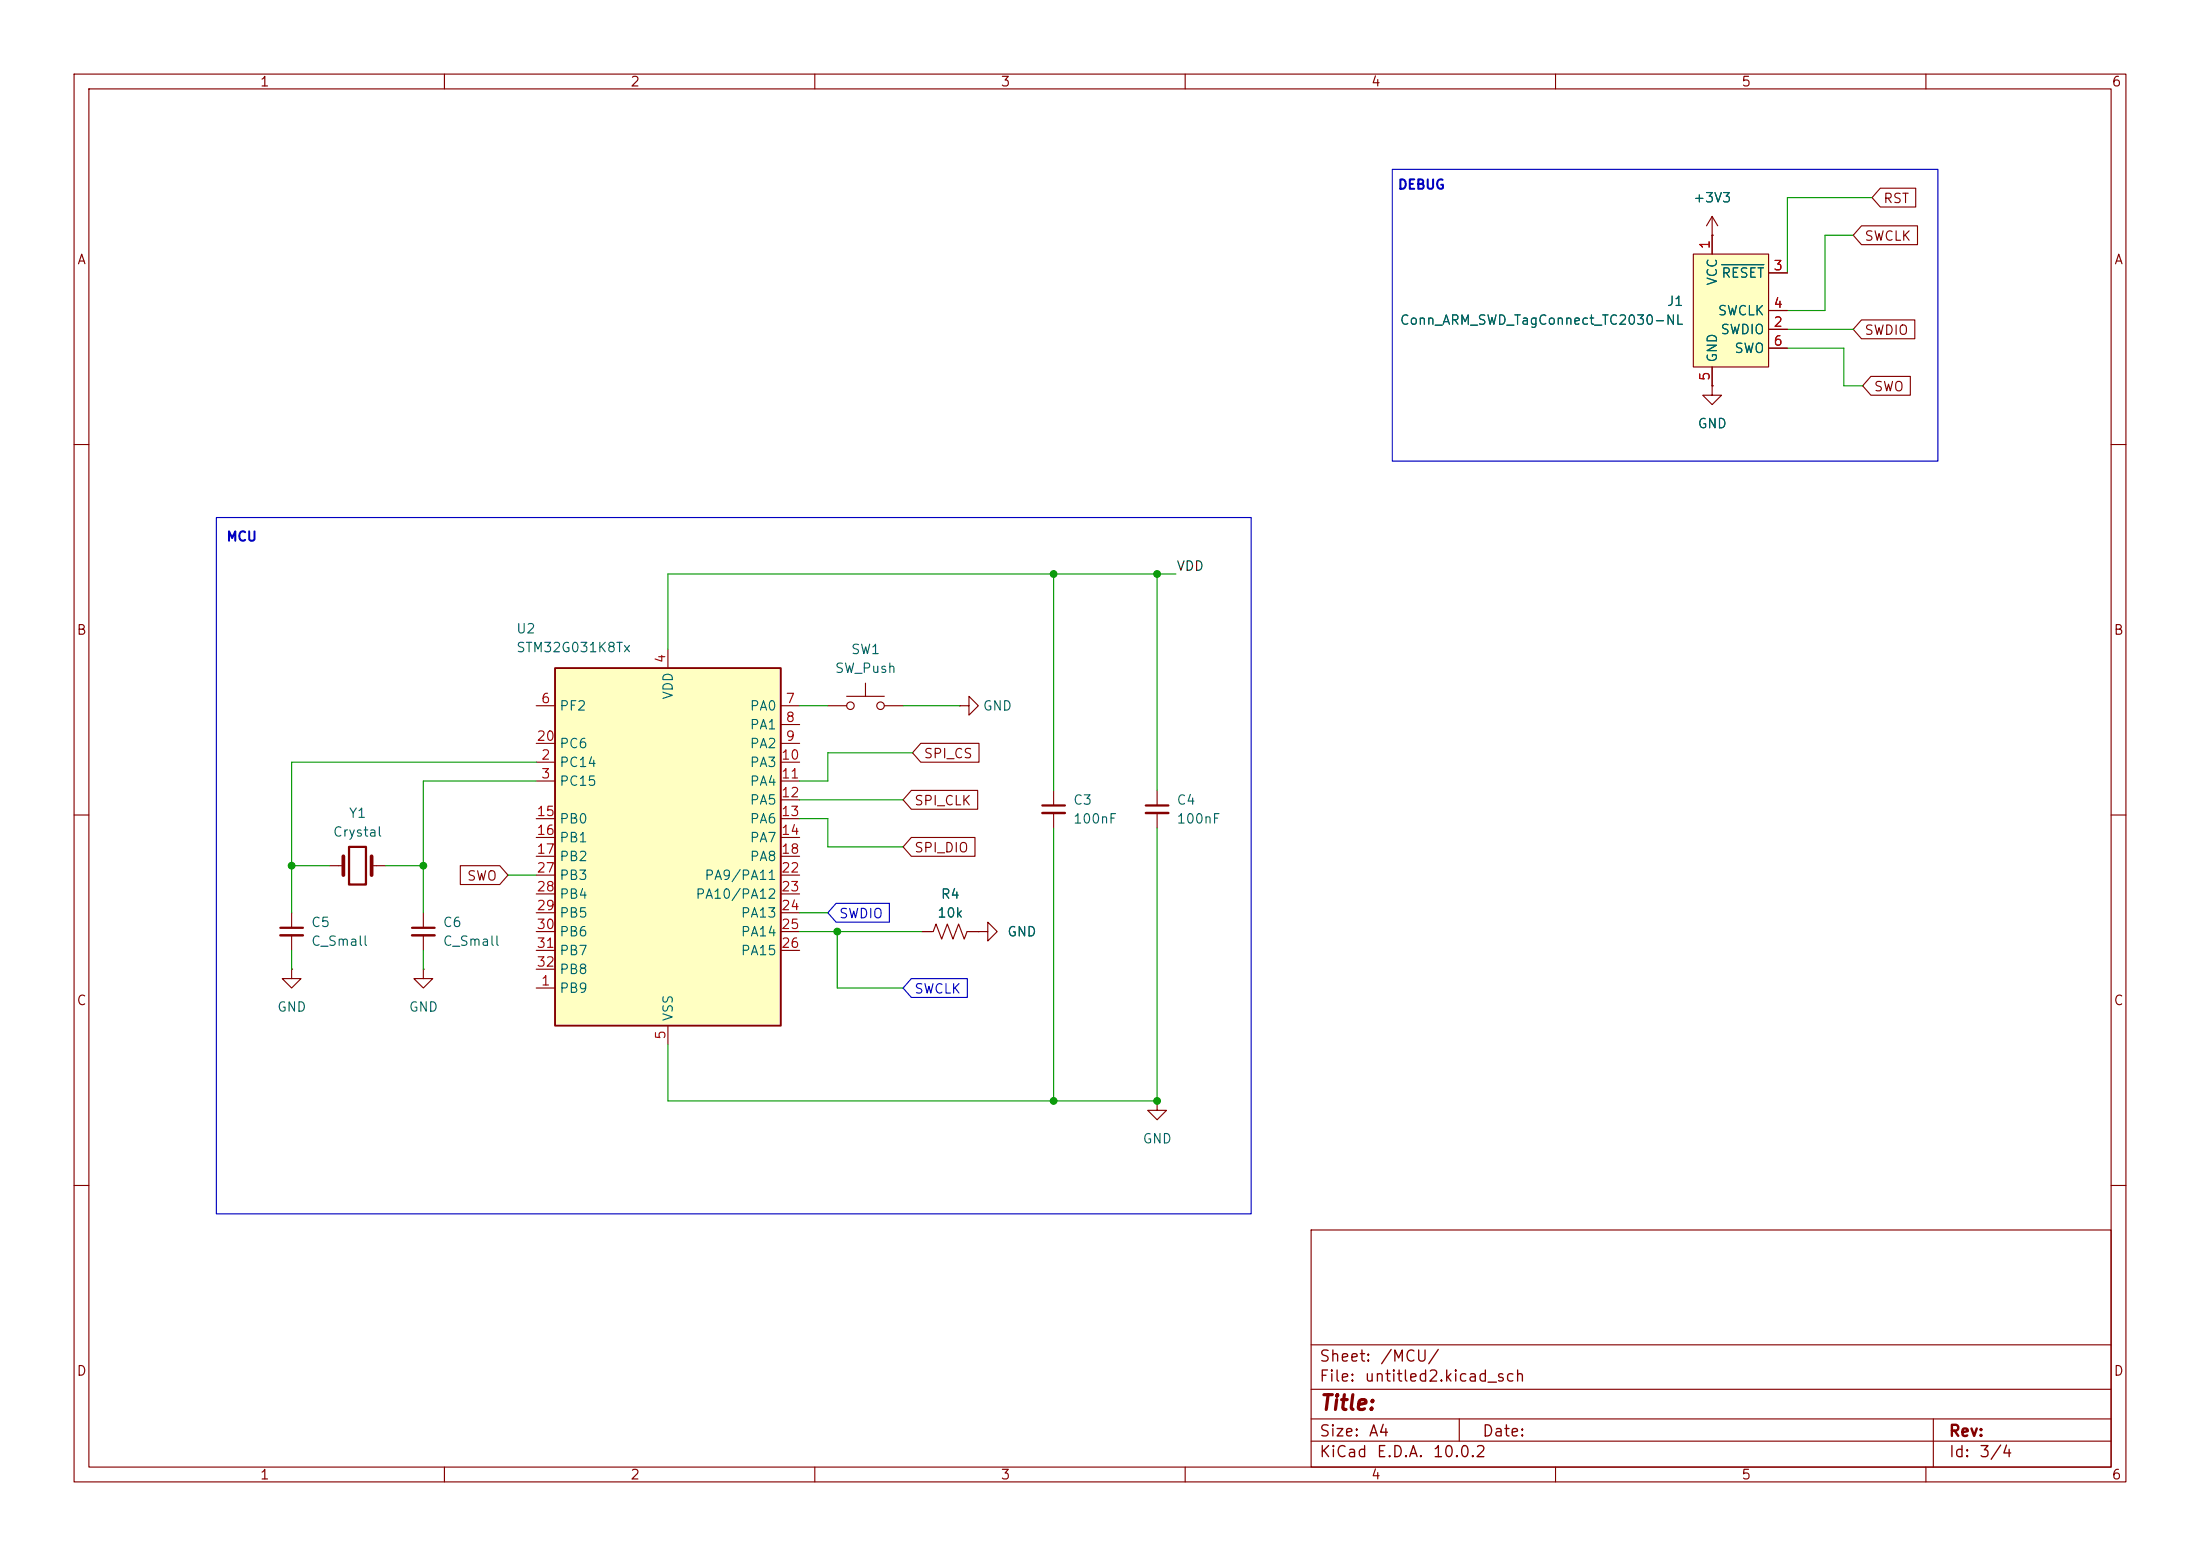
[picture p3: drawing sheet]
<svg xmlns="http://www.w3.org/2000/svg" width="297mm" height="210mm" viewBox="0 0 297 210" stroke-linecap="round" stroke-linejoin="round" font-family="sans-serif">
<g fill="none" stroke="#840000" stroke-width=".15">
<path d="M10 10h277v190h-277zM12 12h273v186h-273zM60 10v2M110 10v2M160 10v2M210 10v2M260 10v2M10 60h2M285 60h2M10 110h2M285 110h2M10 160h2"/>
<path d="M177 166h108v32h-108zM285 160h2M60 198v2M110 198v2M160 198v2M177 194.5h108M177 191.5h108M177 187.5h108M177 181.5h108M197 191.5v3M210 198v2M260 198v2"/>
<path d="M261 191.5v6.5"/>
</g>
<path d="M228.6 34.3h10.2v15.2h-10.2z" fill="#ffffc2"/>
<g fill="none" stroke="#840000" stroke-width=".15">
<path d="M228.6 34.3h10.2v15.2h-10.2zM231.1 31.8h.1M231.1 29.2v5.1M231.1 29.2l-.7 1.3M231.1 29.2l.8 1.3M238.8 36.8h2.5M231.1 52.1v1.2h1.3l-1.3 1.3-1.2-1.3h1.2M231.1 52.1h.1M231.1 49.5v2.6M238.8 44.5h2.5M238.8 41.9h2.5M238.8 47h2.5"/>
<path d="M111.8 95.3h2.5M114.3 94h5.1M116.8 92.2v1.8M119.4 95.3h2.5M129.5 95.3h1.3v-1.3l1.3 1.3-1.3 1.2v-1.2M129.5 95.3h.1M142.2 106.7v2M142.2 109.7v2.1M57.1 130.8v1.3h1.3l-1.3 1.3-1.2-1.3h1.2M57.1 130.8h.1M124.5 125.7h1.5l.4-1 .7 2 .8-2 .8 2 .7-2 .8 2 .4-1h1.5M132.1 125.7h1.2v-1.2l1.3 1.2-1.3 1.3v-1.3"/>
<path d="M132.1 125.7h.1M156.2 148.6v1.3h1.3l-1.3 1.2-1.3-1.2h1.3M156.2 148.6h.1"/>
<circle cx="114.8" cy="95.3" r=".51"/>
<circle cx="118.9" cy="95.3" r=".51"/>
</g>
<path d="M232.4 35.7h5.7" fill="none" stroke="#006464" stroke-width=".15"/>
<path d="M140.7 108.7h3.1" fill="none" stroke="#840000" stroke-width=".3"/>
<path d="M140.7 109.7h3.1" fill="none" stroke="#840000" stroke-width=".33"/>
<path d="M74.9 90.2h30.5v48.2h-30.5z" fill="#ffffc2"/>
<path d="M74.9 90.2h30.5v48.2h-30.5z" fill="none" stroke="#840000" stroke-width=".25"/>
<g fill="none" stroke="#840000" stroke-width=".15">
<path d="M231.1 31.8h.1M231.1 31.8v2.5M238.8 36.8h2.5M251.3 30.5h7.6v2.5h-7.6l-1.1-1.2zM253.8 25.4h4.8v2.5h-4.8l-1.1-1.2zM231.1 52.1h.1M231.1 49.5v2.6M238.8 44.5h2.5M238.8 41.9h2.5M238.8 47h2.5M251.3 43.2h7.2v2.5h-7.2l-1.1-1.2zM252.6 50.8h5.3v2.5h-5.3l-1.1-1.2z"/>
<path d="M72.4 95.3h2.5M90.2 87.6v2.6M105.4 95.3h2.5M105.4 97.8h2.5M44.4 116.8h2M50.2 116.8h1.9M62.1 116.8h5.4l1.1 1.3-1.1 1.3h-5.4zM72.4 102.9h2.5M72.4 105.4h2.5M72.4 100.3h2.5M72.4 110.5h2.5M72.4 113h2.5"/>
<path d="M72.4 115.6h2.5M72.4 118.1h2.5M105.4 102.9h2.5M105.4 105.4h2.5M105.4 100.3h2.5M105.4 108h2.5M105.4 110.5h2.5M105.4 113h2.5M105.4 115.6h2.5M105.4 118.1h2.5M123 113h8.6v2.6h-8.6l-1.1-1.3zM123 106.7h9v2.5h-9l-1.1-1.2z"/>
<path d="M124.3 100.3h7.9v2.6h-7.9l-1.1-1.3zM156.2 106.7v2M156.2 109.7v2.1M39.4 130.8v1.3h1.2l-1.2 1.3-1.3-1.3h1.3M39.4 130.8h.1M39.4 123.2v2M39.4 126.2v2.1M57.1 123.2v2M57.1 126.2v2.1M72.4 133.4h2.5M72.4 120.7h2.5M72.4 123.2h2.5"/>
<path d="M72.4 125.7h2.5M72.4 128.3h2.5M72.4 130.8h2.5M90.2 138.4v2.6M105.4 120.7h2.5M105.4 123.2h2.5M105.4 125.7h2.5M105.4 128.3h2.5M124.5 125.7h1.2M130.8 125.7h1.3M132.1 125.7h.1"/>
</g>
<path d="M47.1 114.3h2.3v5.1h-2.3zM154.7 108.7h3M37.8 125.2h3.1M55.6 125.2h3.1" fill="none" stroke="#840000" stroke-width=".3"/>
<path d="M154.7 109.7h3M37.8 126.2h3.1M55.6 126.2h3.1" fill="none" stroke="#840000" stroke-width=".33"/>
<path d="M46.4 115.6v2.5M50.2 115.6v2.5" fill="none" stroke="#840000" stroke-width=".51"/>
<path d="M188 22.9h73.6v39.3h-73.6zM29.2 69.9h139.7v93.9h-139.7zM112.9 121.9h7.2v2.6h-7.2l-1.1-1.3zM123 132.1h7.6v2.5h-7.6l-1.1-1.2z" fill="none" stroke="#0000c2" stroke-width=".15"/>
<g fill="none" stroke="#009600" stroke-width=".15">
<path d="M250.2 31.8h-3.8v10.1h-5.1M252.7 26.7h-11.4v10.1M241.3 47h7.6v5.1h2.6M241.3 44.5h8.9M142.2 77.5v29.2M156.2 77.5v29.2M158.7 77.5h-68.5v10.1M107.9 95.3h3.9M121.9 95.3h7.6M39.4 116.8h5M52.1 116.8h5M68.6 118.1h3.8"/>
<path d="M72.4 105.4h-15.3v17.8M72.4 102.9h-33v20.3M107.9 110.5h3.9v3.8h10.1M107.9 108h14M123.2 101.6h-11.4v3.8h-3.9M142.2 111.8v36.8M156.2 111.8v36.8h-66v-7.6M39.4 128.3v2.5M57.1 128.3v2.5M107.9 125.7h16.6M107.9 123.2h3.9M113 125.7v7.7h8.9"/>
</g>
<path d="M232.4 35.7h5.7" fill="none" stroke="#006464" stroke-width=".15"/>
<g fill="#009600" stroke="#009600" stroke-width=".14">
<circle cx="156.2" cy="77.5" r=".46"/>
<circle cx="142.2" cy="77.5" r=".46"/>
<circle cx="39.4" cy="116.8" r=".46"/>
<circle cx="57.1" cy="116.8" r=".46"/>
<circle cx="113" cy="125.7" r=".46"/>
<circle cx="156.2" cy="148.6" r=".46"/>
<circle cx="142.2" cy="148.6" r=".46"/>
</g>
<text font-size="2" fill="#840000" x="178" y="190.8">Title:</text>
<g font-size="1.5" fill="#840000">
<text x="178" y="184.2">Sheet:</text>
<text x="186.2" y="184.2">/MCU/</text>
<text x="178" y="186.9">File:</text>
<text x="184.1" y="186.9">untitled2.kicad_sch</text>
<text x="178" y="197.1">KiCad</text>
<text x="178" y="194.3">Size:</text>
<text x="184.7" y="194.3">A4</text>
<text x="185.7" y="197.1">E.D.A.</text>
<text x="193.3" y="197.1">10.0.2</text>
<text x="200" y="194.3">Date:</text>
<text x="263" y="194.3">Rev:</text>
<text x="263" y="197.1">Id:</text>
<text x="267.1" y="197.1">3/4</text>
</g>
<g font-size="1.3" fill="#840000">
<text x="35" y="12">1</text>
<text x="85" y="12">2</text>
<text x="135" y="12">3</text>
<text x="185" y="12">4</text>
<text x="235" y="12">5</text>
<text x="285" y="12">6</text>
<text x="254.2" y="27.7">RST</text>
<text x="10.3" y="36">A</text>
<text x="251.6" y="32.8">SWCLK</text>
<text x="285.3" y="36">A</text>
<text x="251.6" y="45.5">SWDIO</text>
<text x="252.9" y="53.1">SWO</text>
<text x="10.3" y="86">B</text>
<text x="285.3" y="86">B</text>
<text x="124.6" y="102.7">SPI_CS</text>
<text x="123.3" y="109">SPI_CLK</text>
<text x="63" y="119.2">SWO</text>
<text x="123.3" y="115.4">SPI_DIO</text>
<text x="10.3" y="136">C</text>
<text x="285.3" y="136">C</text>
<text x="10.3" y="186">D</text>
<text x="285.3" y="186">D</text>
<text x="35" y="200">1</text>
<text x="85" y="200">2</text>
<text x="135" y="200">3</text>
<text x="185" y="200">4</text>
<text x="235" y="200">5</text>
<text x="285" y="200">6</text>
</g>
<g font-size="1.3" fill="#0000c2">
<text x="188.6" y="25.9">DEBUG</text>
<text x="30.5" y="73.4">MCU</text>
<text x="113.2" y="124.3">SWDIO</text>
<text x="123.3" y="134.4">SWCLK</text>
</g>
<g font-size="1.3" fill="#006464">
<text x="228.5" y="27.6">+3V3</text>
<text x="224.9" y="41.6">J1</text>
<text x="232.1" y="38.6" transform="rotate(-90 232.1 38.6)">VCC</text>
<text x="232.3" y="37.8">RESET</text>
<text x="188.9" y="44.2">Conn_ARM_SWD_TagConnect_TC2030-NL</text>
<text x="231.8" y="42.9">SWCLK</text>
<text x="232.2" y="45.4">SWDIO</text>
<text x="234.1" y="48">SWO</text>
<text x="232.1" y="49" transform="rotate(-90 232.1 49)">GND</text>
<text x="229.1" y="58.1">GND</text>
<text x="69.6" y="85.8">U2</text>
<text x="69.6" y="88.3">STM32G031K8Tx</text>
<text x="114.8" y="88.6">SW1</text>
<text x="91.1" y="94.5" transform="rotate(-90 91.1 94.5)">VDD</text>
<text x="112.6" y="91.1">SW_Push</text>
<text x="75.4" y="96.2">PF2</text>
<text x="75.4" y="101.3">PC6</text>
<text x="101.1" y="96.2">PA0</text>
<text x="101.1" y="98.8">PA1</text>
<text x="101.1" y="101.3">PA2</text>
<text x="132.6" y="96.2">GND</text>
<text x="75.4" y="103.8">PC14</text>
<text x="75.4" y="106.4">PC15</text>
<text x="101.1" y="103.8">PA3</text>
<text x="101.1" y="106.4">PA4</text>
<text x="44.9" y="113.2">Crystal</text>
<text x="47" y="110.7">Y1</text>
<text x="75.4" y="111.5">PB0</text>
<text x="101.1" y="108.9">PA5</text>
<text x="101.1" y="111.5">PA6</text>
<text x="144.8" y="108.9">C3</text>
<text x="144.8" y="111.5">100nF</text>
<text x="158.8" y="108.9">C4</text>
<text x="158.8" y="111.5">100nF</text>
<text x="75.4" y="114">PB1</text>
<text x="75.4" y="116.5">PB2</text>
<text x="75.4" y="119.1">PB3</text>
<text x="95" y="119.1">PA9/PA11</text>
<text x="101.1" y="114">PA7</text>
<text x="101.1" y="116.5">PA8</text>
<text x="41.9" y="125.4">C5</text>
<text x="59.7" y="125.4">C6</text>
<text x="75.4" y="121.6">PB4</text>
<text x="75.4" y="124.2">PB5</text>
<text x="93.8" y="121.6">PA10/PA12</text>
<text x="99.9" y="124.2">PA13</text>
<text x="126.4" y="124.2">10k</text>
<text x="126.9" y="121.6">R4</text>
<text x="41.9" y="128">C_Small</text>
<text x="59.7" y="128">C_Small</text>
<text x="75.4" y="126.7">PB6</text>
<text x="75.4" y="129.2">PB7</text>
<text x="75.4" y="131.8">PB8</text>
<text x="99.9" y="126.7">PA14</text>
<text x="99.9" y="129.2">PA15</text>
<text x="135.9" y="126.7">GND</text>
<text x="37.3" y="136.9">GND</text>
<text x="55.1" y="136.9">GND</text>
<text x="75.4" y="134.3">PB9</text>
<text x="91.1" y="137.9" transform="rotate(-90 91.1 137.9)">VSS</text>
<text x="154.2" y="154.6">GND</text>
</g>
<g font-size="1.3" fill="#a90000">
<text x="231.1" y="33.7" transform="rotate(-90 231.1 33.7)">1</text>
<text x="239.3" y="36.8">3</text>
<text x="239.3" y="41.9">4</text>
<text x="239.3" y="44.4">2</text>
<text x="239.3" y="47">6</text>
<text x="231.1" y="51.5" transform="rotate(-90 231.1 51.5)">5</text>
<text x="90.1" y="89.6" transform="rotate(-90 90.1 89.6)">4</text>
<text x="73" y="95.2">6</text>
<text x="106" y="95.2">7</text>
<text x="72.3" y="100.3">20</text>
<text x="106" y="97.8">8</text>
<text x="106" y="100.3">9</text>
<text x="73" y="102.8">2</text>
<text x="73" y="105.4">3</text>
<text x="105.4" y="102.8">10</text>
<text x="105.4" y="105.4">11</text>
<text x="105.4" y="107.9">12</text>
<text x="72.3" y="110.5">15</text>
<text x="72.3" y="113">16</text>
<text x="105.4" y="110.5">13</text>
<text x="105.4" y="113">14</text>
<text x="72.3" y="115.5">17</text>
<text x="72.3" y="118.1">27</text>
<text x="105.4" y="115.5">18</text>
<text x="105.4" y="118.1">22</text>
<text x="72.3" y="120.6">28</text>
<text x="72.3" y="123.2">29</text>
<text x="72.3" y="125.7">30</text>
<text x="105.4" y="120.6">23</text>
<text x="105.4" y="123.2">24</text>
<text x="105.4" y="125.7">25</text>
<text x="72.3" y="128.2">31</text>
<text x="72.3" y="130.8">32</text>
<text x="105.4" y="128.2">26</text>
<text x="73" y="133.3">1</text>
<text x="90.1" y="140.4" transform="rotate(-90 90.1 140.4)">5</text>
</g>
<text font-size="1.3" fill="#0f0f0f" x="158.7" y="77.3">VDD</text>
</svg>
